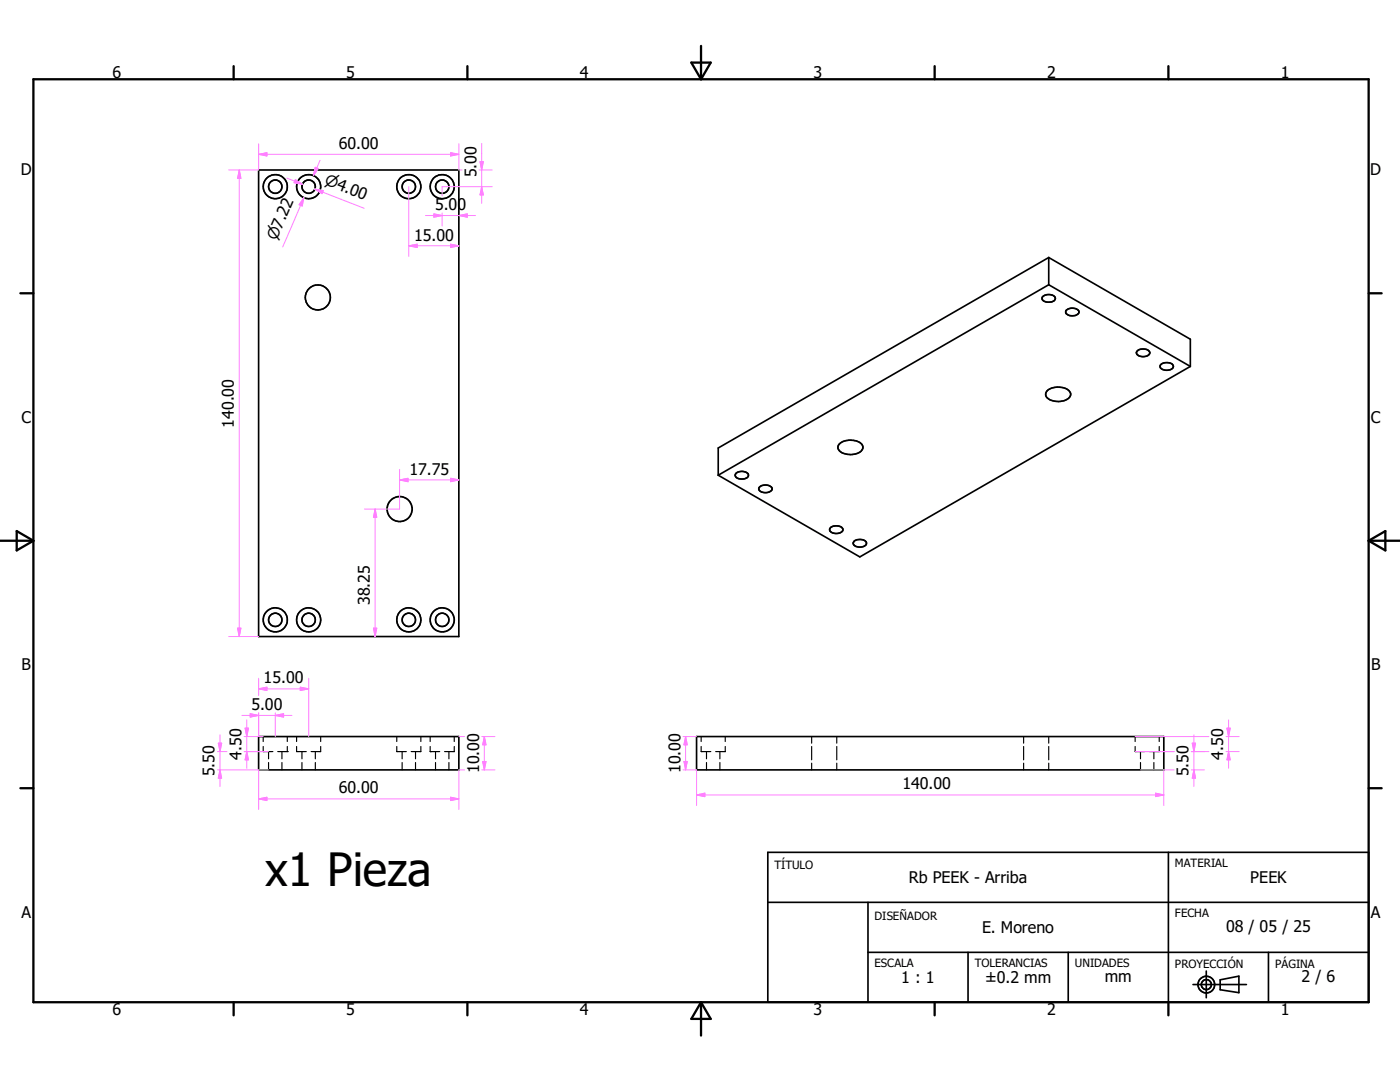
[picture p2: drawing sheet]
<svg xmlns="http://www.w3.org/2000/svg" width="279mm" height="216mm" viewBox="0 0 279 216" stroke-linecap="round" stroke-linejoin="round" font-family="sans-serif">
<g fill="none" stroke="#000" stroke-width=".23">
<path d="M52.5 149v1h2M52.5 147v1M53.6 150v1.4M53.6 152.2v1.4M55.4 150h1.9M56.3 150v1.4M56.3 152.2v1.4M57.3 150h.1M57.3 147v1M57.3 149v1M59.2 149v1h1.9M59.2 147v1"/>
<path d="M60.3 150v1.4M60.3 152.2v1.4M62.9 150v1.4M62.9 152.2v1.4M64 149v1h-1.9M64 147v1M79.2 149v1h1.9M79.2 147v1M80.3 150v1.4M80.3 152.2v1.4M82.9 150v1.4M82.9 152.2v1.4"/>
<path d="M84 149v1h-1.9M84 147v1M85.8 150h.1M85.8 150h2M85.8 147v1M85.8 149v1M86.9 150v1.4M86.9 152.2v1.4M89.6 150v1.4M89.6 152.2v1.4M90.7 149v1h-2M90.7 147v1"/>
<path d="M139.9 149v1h2M139.9 147v1M141 150v1.4M141 152.2v1.4M143.7 150v1.4M143.7 152.2v1.4M144.7 149v1h-1.9M144.7 147v1M162 147v1.3M162 149v2.6M162 152.3v1.3M167 147v1.3"/>
<path d="M167 149v2.6M167 152.3v1.3M204.3 147v1.3M204.3 149v2.6M204.3 152.3v1.3M209.3 147v1.3M209.3 149v2.6M209.3 152.3v1.3M226.5 149v1h1.9M226.5 147v1M227.6 150v1.4M227.6 152.2v1.4"/>
<path d="M230.3 150v1.4M230.3 152.2v1.4M231.3 149v1h-1.9M231.3 147v1"/>
</g>
<g fill="none" stroke="#000" stroke-width=".33">
<path d="M51.6 33.9h40v93.1h-40zM208.1 59.2a1.72 1.72 0 0 1 2.5 .3 1.53 1.53 0 0 1-2.4 .5l-.2-.4zM209.3 51.4l28.3 16.3v5.4M209.3 56.8l28.3 16.3M209.3 51.4v5.4M209.3 56.8l-66 38M209.3 51.4l-66 38v5.4M209 77.9a3.5 3.5 0 0 1 4.5 .3 1.14 1.14 0 0 1-.8 1.6 3.3 3.3 0 0 1-4-.8v-.6zM212.8 61.9a1.71 1.71 0 0 1 2.5 .3 1.4 1.4 0 0 1-2.1 .7 .62 .62 0 0 1-.4-1zM226.9 70.1a1.74 1.74 0 0 1 2.6 .2 1.42 1.42 0 0 1-2.1 .7 .63 .63 0 0 1-.5-.9zM231.8 72.7a1.86 1.86 0 0 1 2.3 .2 .92 .92 0 0 1-1.1 1 1.02 1.02 0 0 1-1.4-1zM237.6 73.1l-66 38-28.3-16.3"/>
<path d="M146.9 94.4a1.84 1.84 0 0 1 2.4 .2 .92 .92 0 0 1-1.1 1 1.03 1.03 0 0 1-1.4-1zM151.6 97.2a1.74 1.74 0 0 1 2.5 .3 1.44 1.44 0 0 1-2.1 .7 .62 .62 0 0 1-.4-1zM167.4 88.7a3.4 3.4 0 0 1 4.7 .1 1.38 1.38 0 0 1-1.4 1.8 3.1 3.1 0 0 1-3.4-1l-.1-.6zM165.8 105.2a1.72 1.72 0 0 1 2.4 .4 1.23 1.23 0 0 1-1.7 .8 .75 .75 0 0 1-.7-.2 .75 .75 0 0 1-.1-.8zM170.5 107.9a1.89 1.89 0 0 1 2.4 .3 .95 .95 0 0 1-1.2 1 1.06 1.06 0 0 1-1.4-1zM51.6 147h40v6.6h-40zM139 147h93.3v6.6h-93.3zM153.2 170.1h119.9v29.9h-119.9zM233.2 170.1v29.9M153.2 180.1h119.9M173.2 190h99.9M173.2 180.1v19.9"/>
<path d="M193.2 190v10M213.2 190v10M238.1 196.5h10.6M240.7 193.8v5.3M243.5 195.5l3.7-.7v3.3l-3.7-.6zM253.1 190v10"/>
<circle cx="54.9" cy="37.3" r="1.33"/>
<circle cx="54.9" cy="37.3" r="2.41"/>
<circle cx="61.6" cy="37.3" r="2.41"/>
<circle cx="61.6" cy="37.3" r="1.33"/>
<circle cx="81.6" cy="37.2" r="1.34"/>
<circle cx="81.6" cy="37.3" r="2.4"/>
<circle cx="88.2" cy="37.2" r="1.33"/>
<circle cx="88.3" cy="37.2" r="2.4"/>
<circle cx="63.4" cy="59.4" r="2.5"/>
<circle cx="79.8" cy="101.6" r="2.49"/>
<circle cx="54.9" cy="123.7" r="1.34"/>
<circle cx="54.9" cy="123.7" r="2.41"/>
<circle cx="61.6" cy="123.7" r="2.4"/>
<circle cx="61.6" cy="123.7" r="1.34"/>
<circle cx="81.6" cy="123.7" r="1.34"/>
<circle cx="81.6" cy="123.7" r="2.4"/>
<circle cx="88.2" cy="123.7" r="1.33"/>
<circle cx="88.3" cy="123.7" r="2.41"/>
<circle cx="240.7" cy="196.5" r="1.66"/>
<circle cx="240.8" cy="196.5" r=".99"/>
</g>
<g fill="none" stroke="#000" stroke-width=".46">
<path d="M6.7 15.8h266.4v184.2h-266.4zM46.6 13.2v2.6M93.3 13.2v2.6M138 12.5h3.8l-1.9 3.3zM139.9 9.2v6.6M186.5 13.2v2.6M233.2 13.2v2.6M4.1 58.5h2.6M273.1 58.5h2.6M0 107.9h6.7M3.3 106l3.4 1.9-3.4 1.9zM273.1 107.9h6.3"/>
<path d="M273.1 107.9l3.4-1.9v3.8zM4.1 157.3h2.6M273.1 157.3h2.6M46.6 200v2.6M93.3 200v2.6M139.9 200v6.6M139.9 200l1.9 3.3h-3.8zM186.5 200v2.6M233.2 200v2.6"/>
</g>
<path d="M51.6 147h10" fill="none" stroke="#000" stroke-width=".2"/>
<g fill="none" stroke="#ff80ff" stroke-width=".2">
<path d="M47.7 33.9v93.1M47.7 33.9l.4 1.7h-.7zM51.6 28.7v5.2h-6M51.6 30.8h40M51.6 30.8l1.7-.3v.6zM57.3 35.5l3.1 1.3M58.9 35.8l1.5 1-1.7-.3zM60.6 39.5l-.6 1.5M60.6 39.5l-.3 1.6-.6-.3zM60.6 39.5l-4.2 9.8M62.8 37.7l1.6 .6M62.8 37.7l1.7 .3-.2 .6z"/>
<path d="M62.8 37.7l9.9 3.9M62.9 33.4l.6 .2-.9 1.4zM63.9 32l-1.3 3M81.6 37.2v14M89.9 30.5l1.7 .3-1.7 .3zM91.6 28.7v5.2h.6M95.6 33.9h2.6M95.8 32.3h.7l-.4 1.6zM96.1 28.6v12M96.1 37.2l.4 1.7h-.7zM98.2 37.2h-10v1.9M81.6 49.1h10"/>
<path d="M81.6 49.1l1.7-.4v.7zM84.9 43h10M86.6 42.7l1.6 .3-1.6 .3zM88.2 42.5v2.6M89.9 48.7l1.7 .4-1.7 .3zM91.6 43l1.7-.3v.6zM79.7 95.8h11.9M79.7 95.8l1.7-.4v.7zM79.7 93.7v7.9h-7M89.9 95.4l1.7 .4-1.7 .3zM74.9 101.6v25.4M74.9 101.6l.3 1.6h-.7z"/>
<path d="M45.6 127h6M47.4 125.3h.7l-.4 1.7zM51.6 137.5l1.7-.4v.7zM51.6 135.3v3.5M51.6 137.5h10M59.9 137.1l1.7 .4-1.7 .3zM61.6 135.3v11.7M74.5 125.3h.7l-.3 1.7zM43.4 150h1.9M43.4 153.6h10.2M43.6 148.3h.6l-.3 1.7zM43.9 146.6v10.3"/>
<path d="M43.9 153.6l.3 1.7h-.6zM48.3 142.8h10M48.7 147h3.8M48.7 150h4.9M48.9 145.3h.7l-.4 1.7zM49.2 143.6v9.7M49.2 150l.4 1.6h-.7zM49.9 142.4l1.7 .4-1.7 .3zM51.6 159.4l1.7-.3v.6zM51.6 142.3v4.7M51.6 153.6v7.9M51.6 159.4h40"/>
<path d="M54.9 142.8l1.7-.4v.7zM54.9 142.3v4.7M89.9 159.1l1.7 .3-1.7 .3zM91.6 147h1.1M92.7 153.6h-1.1v7.9M96.2 147h2.6M96.2 153.6h2.6M96.3 151.9h.7l-.3 1.7zM96.7 147v6.6M96.7 147l.3 1.6h-.7zM136.3 147h2.7M136.3 153.6h2.7v7.1"/>
<path d="M136.5 151.9h.7l-.4 1.7zM136.8 147l.4 1.6h-.7zM136.8 147v6.6M139 158.6h93.3M139 158.6l1.7-.3v.7zM226.5 147h14.7M226.5 150h7.8M227.6 153.6h6.7M230.6 158.3l1.7 .3-1.7 .4zM232.3 153.6v7.1M237.8 150h3.4M237.8 153.6h2.6"/>
<path d="M237.9 148.3h.7l-.3 1.7zM238.3 153.6l.3 1.7h-.7zM238.3 146.6v10.3M244.7 147h2.6M244.7 150h2.6M244.9 145.3h.6l-.3 1.7zM245.2 150l.3 1.6h-.6zM245.2 143.6v9.7"/>
</g>
<g fill="#ff80ff" stroke="#ff80ff" stroke-width=".2">
<path d="M62.8 37.7l1.7 .3-.2 .6z"/>
<path d="M58.9 35.8l1.5 1-1.7-.3z"/>
<path d="M60.6 39.5l-.3 1.6-.6-.3z"/>
<path d="M62.9 33.4l.6 .2-.9 1.4z"/>
<path d="M47.7 33.9l.4 1.7h-.7z"/>
<path d="M47.4 125.3h.7l-.4 1.7z"/>
<path d="M89.9 30.5l1.7 .3-1.7 .3z"/>
<path d="M51.6 30.8l1.7-.3v.6z"/>
<path d="M48.9 145.3h.7l-.4 1.7z"/>
<path d="M49.2 150l.4 1.6h-.7z"/>
<path d="M43.6 148.3h.6l-.3 1.7z"/>
<path d="M43.9 153.6l.3 1.7h-.6z"/>
<path d="M96.3 151.9h.7l-.3 1.7z"/>
<path d="M96.7 147l.3 1.6h-.7z"/>
<path d="M54.9 142.8l1.7-.4v.7z"/>
<path d="M49.9 142.4l1.7 .4-1.7 .3z"/>
<path d="M91.6 43l1.7-.3v.6z"/>
<path d="M86.6 42.7l1.6 .3-1.6 .3z"/>
<path d="M95.8 32.3h.7l-.4 1.6z"/>
<path d="M96.1 37.2l.4 1.7h-.7z"/>
<path d="M89.9 48.7l1.7 .4-1.7 .3z"/>
<path d="M81.6 49.1l1.7-.4v.7z"/>
<path d="M51.6 137.5l1.7-.4v.7z"/>
<path d="M59.9 137.1l1.7 .4-1.7 .3z"/>
<path d="M244.9 145.3h.6l-.3 1.7z"/>
<path d="M245.2 150l.3 1.6h-.6z"/>
<path d="M237.9 148.3h.7l-.3 1.7z"/>
<path d="M238.3 153.6l.3 1.7h-.7z"/>
<path d="M51.6 159.4l1.7-.3v.6z"/>
<path d="M89.9 159.1l1.7 .3-1.7 .3z"/>
<path d="M230.6 158.3l1.7 .3-1.7 .4z"/>
<path d="M139 158.6l1.7-.3v.7z"/>
<path d="M136.5 151.9h.7l-.4 1.7z"/>
<path d="M136.8 147l.4 1.6h-.7z"/>
<path d="M79.7 95.8l1.7-.4v.7z"/>
<path d="M89.9 95.4l1.7 .4-1.7 .3z"/>
<path d="M74.5 125.3h.7l-.3 1.7z"/>
<path d="M74.9 101.6l.3 1.6h-.7z"/>
</g>
<text font-size="9.1" x="52.9" y="176.8">x1 Pieza</text>
<g font-size="3.2">
<text x="22.5" y="15.6">6</text>
<text x="69.1" y="15.6">5</text>
<text x="115.7" y="15.6">4</text>
<text x="162.3" y="15.6">3</text>
<text x="209" y="15.6">2</text>
<text x="255.6" y="15.6">1</text>
<text x="67.6" y="29.7">60.00</text>
<text x="4.1" y="35">D</text>
<text x="95.1" y="35.3" transform="rotate(-90 95.1 35.3)">5.00</text>
<text x="273.5" y="35">D</text>
<text x="86.8" y="42">5.00</text>
<text x="82.6" y="48">15.00</text>
<text x="4.3" y="84.4">C</text>
<text x="46.7" y="85.3" transform="rotate(-90 46.7 85.3)">140.00</text>
<text x="273.6" y="84.4">C</text>
<text x="81.7" y="94.7">17.75</text>
<text x="73.8" y="120.7" transform="rotate(-90 73.8 120.7)">38.25</text>
<text x="4.3" y="133.7">B</text>
<text x="52.6" y="136.4">15.00</text>
<text x="273.6" y="133.7">B</text>
<text x="50.2" y="141.6">5.00</text>
<text x="42.8" y="154.9" transform="rotate(-90 42.8 154.9)">5.50</text>
<text x="48.2" y="151.6" transform="rotate(-90 48.2 151.6)">4.50</text>
<text x="95.6" y="154.3" transform="rotate(-90 95.6 154.3)">10.00</text>
<text x="135.8" y="154.3" transform="rotate(-90 135.8 154.3)">10.00</text>
<text x="237.2" y="154.9" transform="rotate(-90 237.2 154.9)">5.50</text>
<text x="244.1" y="151.6" transform="rotate(-90 244.1 151.6)">4.50</text>
<text x="67.6" y="158.3">60.00</text>
<text x="180.1" y="157.5">140.00</text>
<text x="181.4" y="176.2">Rb PEEK - Arriba</text>
<text x="249.5" y="176.2">PEEK</text>
<text x="4.3" y="183.1">A</text>
<text x="273.6" y="183.1">A</text>
<text x="196" y="186.1">E. Moreno</text>
<text x="244.7" y="186">08 / 05 / 25</text>
<text x="179.9" y="196.1">1 : 1</text>
<text x="196.6" y="196.1">±0.2 mm</text>
<text x="220.5" y="195.9">mm</text>
<text x="259.8" y="196">2 / 6</text>
<text x="22.5" y="202.6">6</text>
<text x="69.1" y="202.6">5</text>
<text x="115.7" y="202.6">4</text>
<text x="162.3" y="202.6">3</text>
<text x="209" y="202.6">2</text>
<text x="255.6" y="202.6">1</text>
</g>
<g font-size="3">
<text x="64.6" y="36.7" transform="rotate(21 64.6 36.7)">n4.00</text>
<text x="55.2" y="48.2" transform="rotate(-67 55.2 48.2)">n7.2</text>
</g>
<g font-size="2.3">
<text x="154.6" y="173.4">TÍTULO</text>
<text x="234.5" y="173.1">MATERIAL</text>
<text x="174.5" y="183.6">DISEÑADOR</text>
<text x="234.5" y="183">FECHA</text>
<text x="174.5" y="193">ESCALA</text>
<text x="194.5" y="193">TOLERANCIAS</text>
<text x="214.5" y="193">UNIDADES</text>
<text x="234.5" y="193.1">PROYECCIÓN</text>
<text x="254.5" y="193.1">PÁGINA</text>
</g>
</svg>
